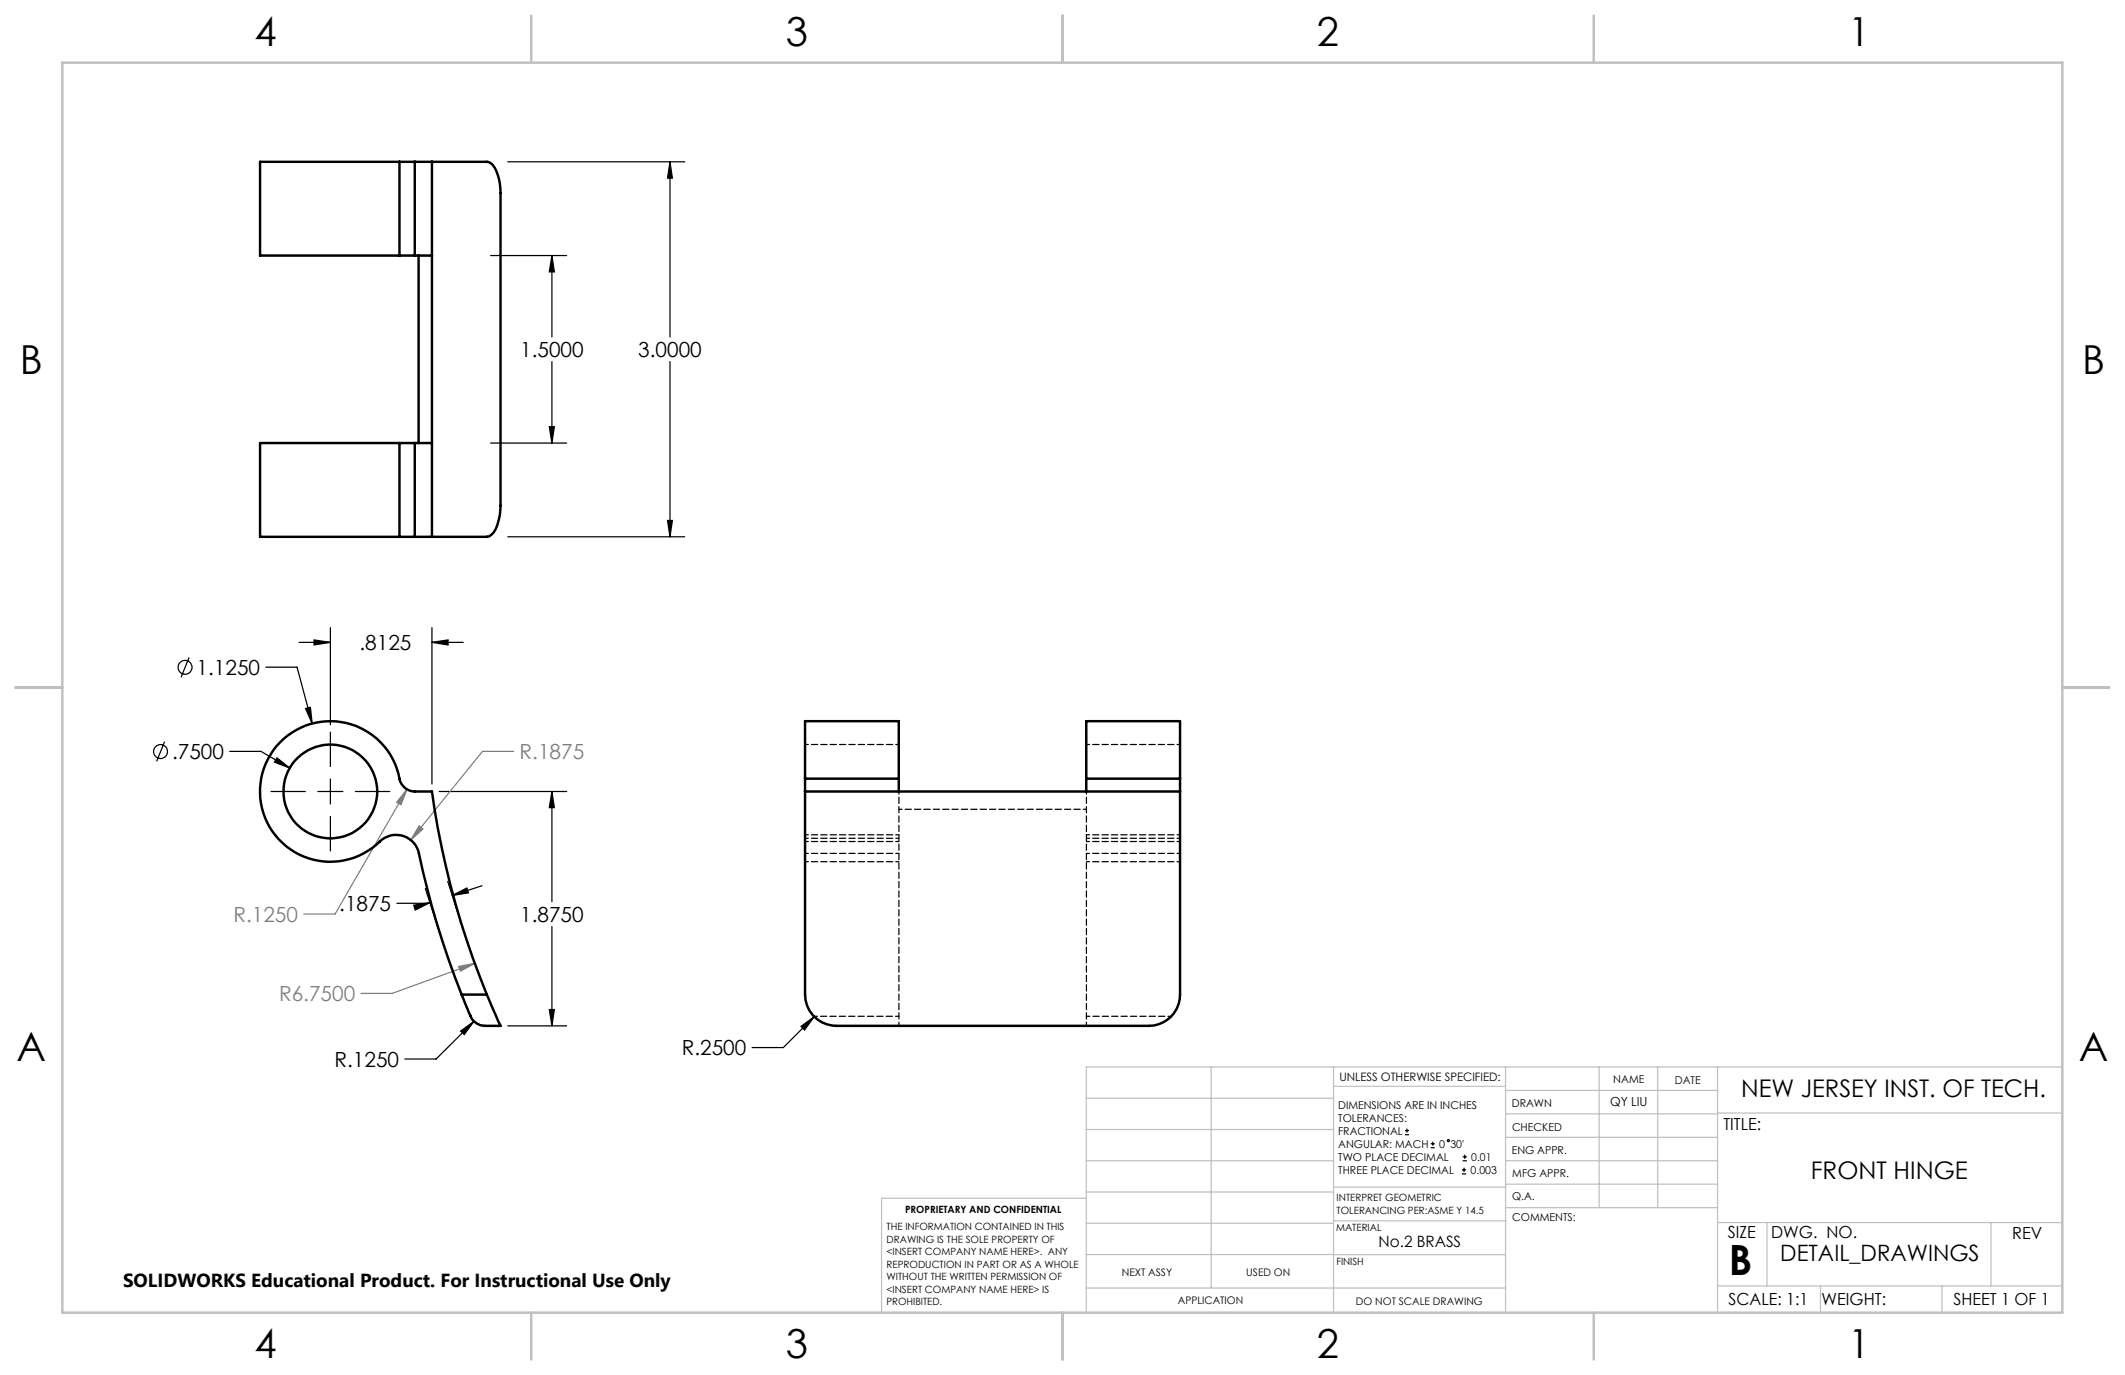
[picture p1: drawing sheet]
<svg xmlns="http://www.w3.org/2000/svg" width="432mm" height="279mm" viewBox="0 0 432 279" stroke-linecap="round" stroke-linejoin="round" font-family="sans-serif">
<g fill="none" stroke="#000" stroke-width=".25">
<path d="M103.2 32.9h35.9M136.1 32.9l.5 3.3h-1zM136.1 32.9v35.6M99.7 51.9h15.4M112.1 51.9l.5 3.3h-1zM112.1 51.9v16.6M112.1 73.5v16.5M136.1 73.5v35.6M99.7 90h15.4M111.6 86.7h1l-.5 3.3zM103.2 109.1h35.9M135.6 105.8h1l-.5 3.3z"/>
<path d="M38.4 133.6l-1.6 4M54 135.6h6.4l3 11.4M60.8 130.5h6.3M63.8 130l3.3 .5-3.3 .6zM67.1 127.5v19.7M87.8 130.5l3.3-.5v1.1zM87.8 127.5v31.8M87.8 130.5h6.3M33.4 150.7l-1.6 4M46.7 152.7h6.3l5.9 3.4M56.3 154l2.6 2.1-3.1-1.2zM62.1 144l1-.3 .3 3.3z"/>
<path d="M67.1 148.8v7M67.1 158.3v5.1M55.1 160.8h7M64.6 160.8h5.1M67.1 165.9v7M72.2 160.8h7M89.3 160.8h25.8M91 179.1l2.9 9.2M97.9 180l-6 2M112.1 160.8l.5 3.3h-1zM112.1 160.8v22.4M84.1 183.9l3.2-.5-2.9 1.5z"/>
<path d="M86.4 180.6l3 9.2M87.3 183.4l-.3 .2h-6.4M91.9 182l3-1.6 .3 1zM112.1 188.3v20.2M93.6 209.5l2.7-2-2 2.7zM96.3 207.5l-7.7 7.7h-6.3M103.2 208.5h11.9M111.6 205.1h1l-.5 3.4zM162.8 208.6l2.7-2-2 2.7zM165.5 206.6l-6.3 6.3h-6.4M285.5 230.6h.8M285.5 229.7h.8"/>
<path d="M285.9 229.3v.9M290.7 233.2h.8M290.7 232.4h.8M291.1 232v.8M297.1 238.5h.8M297.1 237.7h.8M297.2 235.9h.9M297.2 235.1h.9M297.5 237.3v.8M297.6 234.6v.9"/>
<circle cx="37.6" cy="135.6" r="1.42"/>
<circle cx="32.6" cy="152.7" r="1.41"/>
<circle cx="294.3" cy="231.8" r=".22"/>
</g>
<path d="M104.4 152.7h-6.4l-14.5 18M82.7 160.4l-1.2 3.1-.9-.5zM82.7 160.4l-14.6 25.3h-6.4M85.2 167.8l.7 .7-2.4 2.2zM93.2 196.4l3.3-.6-2.9 1.5zM96.5 195.8l-16.8 6.1h-6.4" fill="none" stroke="#808080" stroke-width=".25"/>
<g fill="none" stroke="#c0c0c0" stroke-width=".25">
<path d="M246.1 216.8v44.9M271 216.8v49.9M305.9 216.8v49.9M324.9 216.8v28.6M336.8 216.8v28.6M349 216.8v49.9M419.1 216.8h-198.4v49.9M220.7 235.9h50.3M220.7 229.5h50.3M220.7 223.2h50.3M271 220.7h34.9M305.9 231.1h43.1"/>
<path d="M305.9 226.3h43.1M305.9 221.6h43.1M305.9 235.9h43.1M349 226.2h70.1M220.7 248.6h50.3M220.7 242.2h50.3M220.7 254.9h50.3M220.7 243.5h-41.6v23.2M271 255h34.9M271 248.1h35M271 241.2h35M305.9 240.6h43.1"/>
<path d="M306 245.4h43M349 248.4h70.1M359.1 248.4v12.9M404.6 248.4v12.9M220.7 261.7h85.2M349 261.3h70.1M369.9 261.3v5.4M394.6 261.3v5.4"/>
</g>
<path d="M12.7 12.7h406.4v254h-406.4zM108 3.2v9.5M215.9 3.2v9.5M323.8 3.2v9.5M3.1 139.7h9.6M419.1 139.7h9.5M108 266.7v9.6M215.9 266.7v9.6M323.8 266.7v9.6" fill="none" stroke="#c0c0c0" stroke-width=".5"/>
<path d="M62.1 144l1.3 3-.3-3.3zM63.8 130l3.3 .5-3.3 .6zM87.8 130.5l3.3-.5v1.1zM84.1 183.9l3.2-.5-2.9 1.5zM91.9 182l3-1.6 .3 1zM112.1 160.8l.5 3.3h-1zM111.6 205.1h1l-.5 3.4zM93.6 209.5l.7 .7 2-2.7zM56.3 154l-.5 .9 3.1 1.2zM162.8 208.6l.7 .7 2-2.7zM136.1 32.9l.5 3.3h-1zM135.6 105.8h1l-.5 3.3zM111.6 86.7h1l-.5 3.3zM112.1 51.9l.5 3.3h-1z" fill="#000"/>
<path d="M93.2 196.4l.4 .9 2.9-1.5zM85.2 167.8l-1.7 2.9 2.4-2.2zM82.7 160.4l-2.1 2.6 .9 .5z" fill="#808080"/>
<g fill="none" stroke="#000" stroke-width=".5">
<path d="M81.2 32.9h-28.4v19h28.4M81.2 32.9h3.1M81.2 32.9v19M84.3 32.9v19M84.3 32.9h3.5M87.8 32.9h9.7a2.61 2.61 0 0 1 3.4 1.8l.2 .8a11.1 11.1 0 0 1 .6 3.7v63.5a10.8 10.8 0 0 1-1.4 5.5l-.9 .8-.5 .1h-11.1M87.8 32.9v76.2M81.2 51.9h3.1M84.3 51.9h3.5M85.1 51.9v38.1M81.2 90h-28.4v19.1h28.4M81.2 90h3.1"/>
<path d="M81.2 90v19.1M84.3 90v19.1M84.3 90h3.5M81.2 109.1h3.1M84.3 109.1h3.5M163.6 158.2v2.6M163.6 158.2v-11.7h19v11.7M163.6 158.2h19M182.6 158.2v2.6M220.7 158.2v2.6M220.7 158.2v-11.7h19.1v11.7M220.7 158.2h19.1"/>
<path d="M239.8 158.2v2.6M163.6 160.8v41.3a6.4 6.4 0 0 0 6.3 6.4h63.5a6.3 6.3 0 0 0 6.4-6.4v-41.3M163.6 160.8h76.2M93.8 202.1l1.5 3.7a3.4 3.4 0 0 0 3.2 2.7h3.2l-2.8-6.4M93.8 202.1a181.3 181.3 0 0 1-8.8-29.2 4.7 4.7 0 0 0-7.8-1.9 14.3 14.3 0 0 1-22.1-2.5 14.3 14.3 0 0 1 7-21.1 14.3 14.3 0 0 1 19.2 11.3 3.2 3.2 0 0 0 3 2.1h3.5a170.7 170.7 0 0 0 11.1 41.3M93.8 202.1h5.1"/>
<circle cx="67.1" cy="160.8" r="9.5"/>
</g>
<g fill="none" stroke="#000" stroke-width=".25" stroke-dasharray="1.3 .6" stroke-dashoffset=".6">
<path d="M182.7 151.3h-19.1M239.8 151.3h-19M163.6 171h19.1M163.6 173.4h19.1M163.6 175.1h19.1M163.6 170.3h19.1M182.7 164.4v44M182.7 164.4h38.1M182.7 169.6h-19.1M220.8 164.4v44M220.8 171h19M220.8 173.4h19"/>
<path d="M220.8 175.1h19M220.8 170.3h19M239.8 169.6h-19M182.7 206.5h-17.3M182.7 208.4h38.1M238 206.5h-17.2"/>
</g>
<path d="M182.7 160.8v3.6M220.8 164.4v-3.6" fill="none" stroke="#000" stroke-width=".25" stroke-dasharray="1.3 .6" stroke-dashoffset=".7"/>
<text font-size="8.5" x="351.3" y="259">B</text>
<g font-size="8.1">
<text x="51.7" y="9.3">4</text>
<text x="159.7" y="9.3">3</text>
<text x="267.6" y="9.3">2</text>
<text x="375.6" y="9.3">1</text>
<text x="4" y="76">B</text>
<text x="423.1" y="76">B</text>
<text x="3.3" y="215.7">A</text>
<text x="422.4" y="215.7">A</text>
<text x="51.7" y="276">4</text>
<text x="159.7" y="276">3</text>
<text x="267.6" y="276">2</text>
<text x="375.6" y="276">1</text>
</g>
<g font-size="4.9">
<text x="353.8" y="222.9">NEW JERSEY INST. OF TECH.</text>
<text x="368" y="239.6">FRONT HINGE</text>
</g>
<text font-size="4.6" x="361.8" y="256.2">DETAIL_DRAWINGS</text>
<g font-size="4.2">
<text x="105.7" y="72.6">1.5000</text>
<text x="129.7" y="72.6">3.0000</text>
<text x="39.9" y="137.1">1.1250</text>
<text x="73" y="132.1">.8125</text>
<text x="35" y="154.3">.7500</text>
<text x="68.9" y="185.1">.1875</text>
<text x="105.7" y="187.3">1.8750</text>
<text x="138.5" y="214.5">R.2500</text>
<text x="68" y="216.8">R.1250</text>
</g>
<g font-size="4.2" fill="#808080">
<text x="105.6" y="154.3">R.1875</text>
<text x="47.4" y="187.3">R.1250</text>
<text x="56.7" y="203.4">R6.7500</text>
</g>
<text font-size="3.8" x="25" y="261.6">SOLIDWORKS Educational Product. For Instructional Use Only</text>
<g font-size="3.4">
<text x="350.2" y="229.5">TITLE:</text>
<text x="351.1" y="251.6">SIZE</text>
<text x="359.9" y="251.6">DWG. NO.</text>
<text x="408.9" y="251.7">REV</text>
<text x="351.2" y="265.2">SCALE: 1:1</text>
<text x="370.1" y="265.3">WEIGHT:</text>
<text x="396.9" y="265.2">SHEET 1 OF 1</text>
</g>
<text font-size="3.2" x="280.1" y="253.3">No.2 BRASS</text>
<text font-size="2.5" x="327.2" y="224.8">QY LIU</text>
<text font-size="2.4" x="272.2" y="219.7">UNLESS OTHERWISE SPECIFIED:</text>
<g font-size="2.2">
<text x="327.8" y="220.1">NAME</text>
<text x="340.3" y="220.2">DATE</text>
<text x="271.9" y="225.3">DIMENSIONS ARE IN INCHES</text>
<text x="271.9" y="227.9">TOLERANCES:</text>
<text x="307.2" y="224.9">DRAWN</text>
<text x="271.9" y="230.6">FRACTIONAL</text>
<text x="271.9" y="233.2">ANGULAR: MACH</text>
<text x="292.5" y="233.2">0</text>
<text x="294.7" y="233.2">30'</text>
<text x="307.3" y="229.8">CHECKED</text>
<text x="271.9" y="235.9">TWO PLACE DECIMAL</text>
<text x="271.9" y="238.5">THREE PLACE DECIMAL</text>
<text x="298.8" y="238.5">0.003</text>
<text x="299" y="235.9">0.01</text>
<text x="307.2" y="234.5">ENG APPR.</text>
<text x="307.3" y="239.2">MFG APPR.</text>
<text x="307.3" y="243.9">Q.A.</text>
<text x="307.3" y="248.1">COMMENTS:</text>
</g>
<g font-size="2.1">
<text x="227.9" y="259.2">NEXT ASSY</text>
<text x="253.3" y="259.2">USED ON</text>
<text x="239.3" y="265">APPLICATION</text>
<text x="275.5" y="265.1">DO NOT SCALE DRAWING</text>
</g>
<g font-size="2">
<text x="271.6" y="244.1">INTERPRET GEOMETRIC</text>
<text x="180.2" y="250">THE INFORMATION CONTAINED IN THIS</text>
<text x="183.9" y="246.4">PROPRIETARY AND CONFIDENTIAL</text>
<text x="271.5" y="250.2">MATERIAL</text>
<text x="271.6" y="246.6">TOLERANCING PER:ASME Y 14.5</text>
<text x="180.2" y="252.5">DRAWING IS THE SOLE PROPERTY OF</text>
<text x="180.2" y="255.1">&lt;INSERT COMPANY NAME HERE&gt;. ANY</text>
<text x="180.2" y="257.6">REPRODUCTION IN PART OR AS A WHOLE</text>
<text x="271.5" y="257">FINISH</text>
<text x="180.2" y="260.1">WITHOUT THE WRITTEN PERMISSION OF</text>
<text x="180.2" y="262.6">&lt;INSERT COMPANY NAME HERE&gt; IS</text>
<text x="180.2" y="265.2">PROHIBITED.</text>
</g>
</svg>
